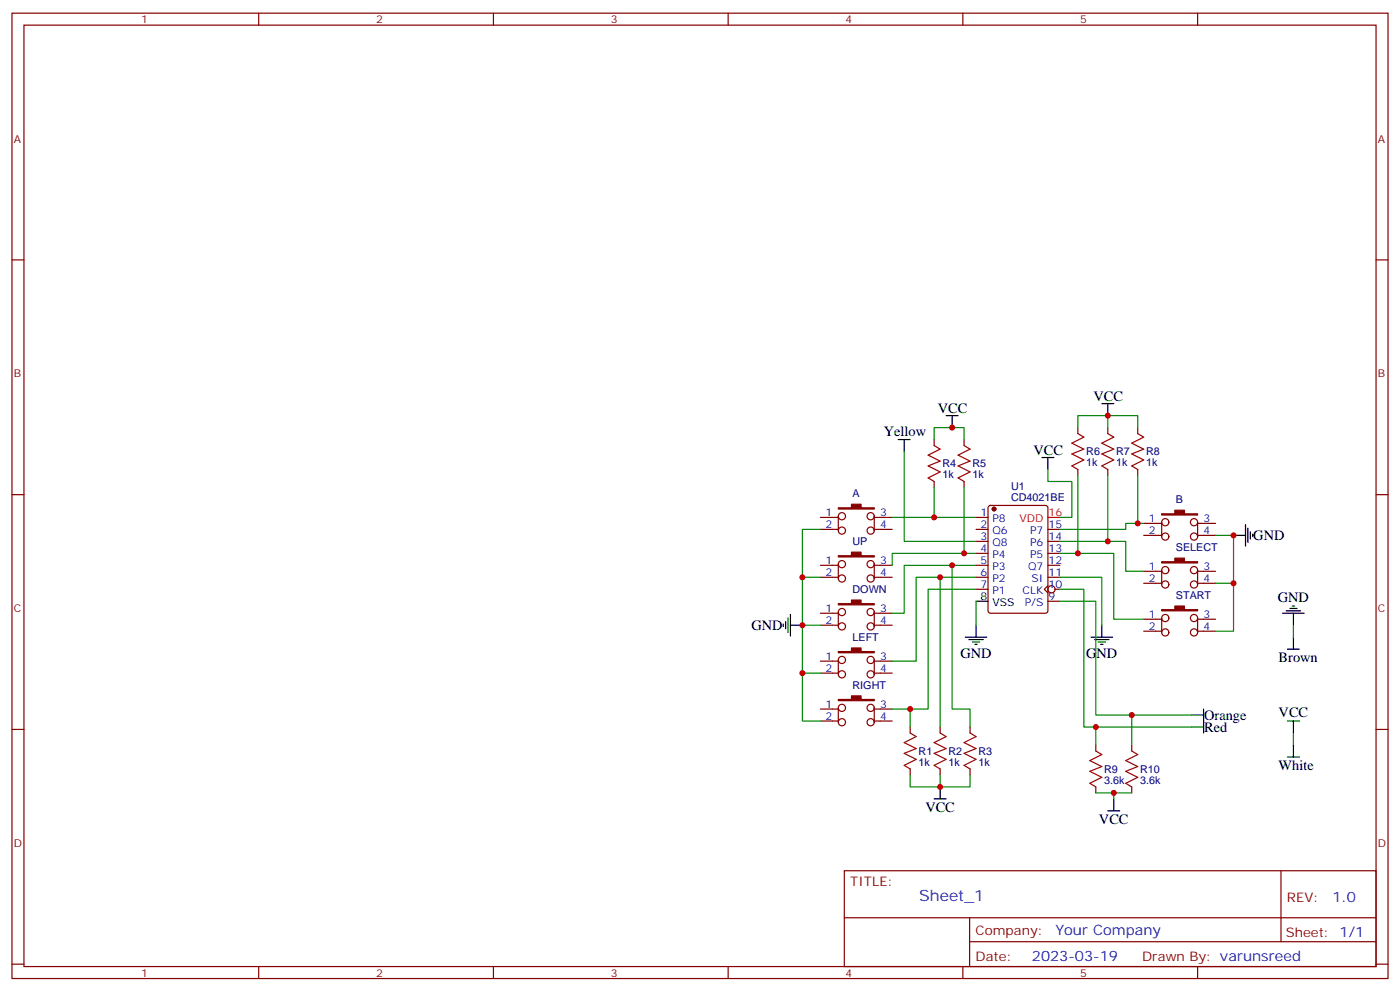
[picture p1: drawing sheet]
<svg xmlns="http://www.w3.org/2000/svg" width="412mm" height="292mm" viewBox="0 0 412 292" stroke-linecap="round" stroke-linejoin="round" font-family="sans-serif">
<g fill="none" stroke="#870000" stroke-width=".35">
<path d="M3.5 3.9h405.4v284.3h-405.4zM7.1 7.4h398.2v277.3h-398.2zM76.2 3.9v3.5M145.3 3.9v3.5M214.5 3.9v3.5M283.6 3.9v3.5M352.8 3.9v3.5M3.5 76.6h3.6M405.3 76.6h3.6M275.2 129.5v1.7M284 129.5v1.7M317.5 125.9v1.8"/>
<path d="M317.5 138.3v1.8M326.3 125.9v1.8M326.3 138.3v1.8M335.1 125.9v1.8M335.1 138.3v1.8M3.5 145.7h3.6M241.7 155.9h5.2M241.7 152.4h5.2M246.9 152v4.3M257.5 155.9h5.3M257.5 152.4h5.3M257.5 152v4.3"/>
<path d="M275.2 141.8v1.8M284 141.8v1.8M287.5 159.5h3.5M287.5 155.9h3.5M287.5 152.4h3.5M291.3 149.1l.4-.2h16.3l.6 .4 .1 30.6-.5 .7h-16.5l-.6-.4-.1-30.6zM308.7 159.5h3.5M308.7 155.9h3.5M336.9 154.2h5.3M336.9 157.7h5.3M342.2 153.8v4.2M352.8 153.8v4.2"/>
<path d="M352.8 154.2h5.3M352.8 157.7h5.3M405.3 145.7h3.6M241.7 170h5.2M241.7 166.5h5.2M246.9 166.2v4.2M257.5 170h5.3M257.5 166.5h5.3M257.5 166.2v4.2M287.5 173.6h3.5M287.5 170h3.5M287.5 166.5h3.5"/>
<path d="M287.5 163h3.5M308.7 172.5l-1.1 1.1 1.1 1M308.7 177.1h3.5M308.7 170h3.5M308.7 166.5h3.5M308.7 163h3.5M310.8 173.6h1.4M336.9 168.3h5.3M336.9 171.8h5.3M342.2 167.9v4.3M352.8 167.9v4.3M352.8 168.3h5.3"/>
<path d="M352.8 171.8h5.3M241.7 194.7h5.2M241.7 198.3h5.2M241.7 180.6h5.2M241.7 184.2h5.2M246.9 180.3v4.2M246.9 194.4v4.2M257.5 194.7h5.3M257.5 198.3h5.3M257.5 180.3v4.2M257.5 194.4v4.2M257.5 180.6h5.3"/>
<path d="M257.5 184.2h5.3M336.9 182.4h5.3M336.9 185.9h5.3M342.2 182v4.3M352.8 182v4.3M352.8 182.4h5.3M352.8 185.9h5.3M3.5 214.8h3.6M241.7 208.8h5.2M241.7 212.4h5.2M246.9 208.5v4.2M257.5 208.5v4.2"/>
<path d="M257.5 208.8h5.3M257.5 212.4h5.3M268.1 214.1v1.8M276.9 214.1v1.8M285.8 214.1v1.8M322.8 219.4v1.8M333.4 219.4v1.8M405.3 214.8h3.6M268.1 226.5v1.7M276.9 226.5v1.7M285.8 226.5v1.7M322.8 231.8v1.7"/>
<path d="M333.4 231.8v1.7M248.7 256.5h156.6v28.2h-156.6zM377.3 256.5v20.9M248.7 270.3h156.5M285.6 277.4h119.6M285.6 270.3v14.1M3.5 284h3.6M76.2 284.7v3.5M145.3 284.7v3.5M214.5 284.7v3.5M283.6 284.7v3.5M352.8 284.7v3.5"/>
<path d="M405.3 284h3.6"/>
<circle cx="248" cy="152" r="1.06"/>
<circle cx="248" cy="156.3" r="1.06"/>
<circle cx="256.5" cy="152" r="1.06"/>
<circle cx="256.5" cy="156.3" r="1.06"/>
<circle cx="343.3" cy="158" r="1.06"/>
<circle cx="343.3" cy="153.8" r="1.06"/>
<circle cx="351.7" cy="158" r="1.06"/>
<circle cx="351.7" cy="153.8" r="1.06"/>
<circle cx="248" cy="166.2" r="1.06"/>
<circle cx="248" cy="170.4" r="1.06"/>
<circle cx="256.5" cy="166.2" r="1.06"/>
<circle cx="256.5" cy="170.4" r="1.06"/>
<circle cx="309.7" cy="173.6" r="1.06"/>
<circle cx="343.3" cy="167.9" r="1.06"/>
<circle cx="343.3" cy="172.2" r="1.06"/>
<circle cx="351.7" cy="167.9" r="1.06"/>
<circle cx="351.7" cy="172.2" r="1.06"/>
<circle cx="248" cy="194.4" r="1.06"/>
<circle cx="248" cy="198.6" r="1.06"/>
<circle cx="248" cy="180.3" r="1.06"/>
<circle cx="248" cy="184.5" r="1.06"/>
<circle cx="256.5" cy="184.5" r="1.06"/>
<circle cx="256.5" cy="194.4" r="1.06"/>
<circle cx="256.5" cy="180.3" r="1.06"/>
<circle cx="256.5" cy="198.6" r="1.06"/>
<circle cx="343.3" cy="182" r="1.06"/>
<circle cx="343.3" cy="186.3" r="1.06"/>
<circle cx="351.7" cy="186.3" r="1.06"/>
<circle cx="351.7" cy="182" r="1.06"/>
<circle cx="248" cy="208.5" r="1.06"/>
<circle cx="248" cy="212.7" r="1.06"/>
<circle cx="256.5" cy="208.5" r="1.06"/>
<circle cx="256.5" cy="212.7" r="1.06"/>
</g>
<path d="M308.7 152.4h3.5" fill="none" stroke="#f00" stroke-width=".35"/>
<g fill="#870000" stroke="#870000" stroke-width=".35">
<path d="M342.2 151.3h3.9v-1h2.8v1h3.9v.4h-10.6z"/>
<path d="M246.9 191.9h3.9v-1h2.8v1h3.9v.4h-10.6z"/>
<path d="M246.9 206h3.9v-1h2.8v1h3.9v.4h-10.6z"/>
<path d="M246.9 149.6h3.9v-1.1h2.8v1.1h3.9v.3h-10.6z"/>
<path d="M246.9 163.7h3.9v-1.1h2.8v1.1h3.9v.3h-10.6z"/>
<path d="M246.9 177.8h3.9v-1.1h2.8v1.1h3.9v.4h-10.6z"/>
<path d="M342.2 179.6h3.9v-1.1h2.8v1.1h3.9v.3h-10.6z"/>
<path d="M342.2 165.5h3.9v-1.1h2.8v1.1h3.9v.3h-10.6z"/>
<circle cx="292.8" cy="149.9" r=".53"/>
</g>
<g fill="none" stroke="#000" stroke-width=".35">
<path d="M324.6 118.9h3.5M326.3 118.9v3.5M264.6 129.5h3.5M266.3 129.5v3.5M278.7 122.4h3.5M280.5 122.4v3.5M306.9 134.8h3.5M308.7 134.8v3.5M363.4 157.7h3.5M366.9 154.5v6.4M367.6 155.6v4.2M368.3 156.6v2.2"/>
<path d="M369 157.3v.7M287.5 177.1h3.5M378.9 179.9h4.2M379.9 179.2h2.2M380.6 178.5h.8M230.7 183.8v.7M231.4 183.1v2.1M232.1 182v4.3M232.8 184.2h3.6M232.8 181v6.3M284.3 187.7h6.4M285.4 188.4h4.2"/>
<path d="M286.5 189.1h2.1M287.2 189.8h.7M287.5 184.2v3.5M321.4 187.7h6.3M322.4 188.4h4.3M323.5 189.1h2.1M324.2 189.8h.7M324.6 184.2v3.5M377.8 180.6h6.4M379.2 191.2h3.6M381 180.6v3.6M381 187.7v3.5"/>
<path d="M351 214.1h3.5M351 210.6h3.5M354.5 208.8v7.1M379.2 212.4h3.6M381 212.4v3.5M381 219.4v3.6M275.2 235.3h3.5M276.9 231.8v3.5M326.3 238.8h3.5M328.1 235.3v3.5M379.2 223h3.6"/>
</g>
<g fill="none" stroke="#008700" stroke-width=".35">
<path d="M266.3 133v26.5h21.2M275.2 129.5v-3.6h8.8v3.6M308.7 138.3v3.5h7v10.6h-3.5M317.5 125.9v-3.5h17.6v3.5M326.3 122.4v3.5M241.7 155.9h-5.3v14.1M262.8 152.4h24.7M275.2 143.6v8.8M284 143.6v19.4M312.2 159.5h19.4v8.8h5.3M317.5 140.1v22.9M326.3 140.1v19.4"/>
<path d="M335.1 140.1v14.1M336.9 154.2h-5.3v1.7h-19.4M358.1 157.7h5.3v14.1h-5.3M241.7 170h-5.3v14.2h5.3M276.9 170v44.1M280.5 166.5v42.3h5.3v5.3M287.5 163h-24.7v3.5M287.5 166.5h-21.2v14.1h-3.5M287.5 170h-17.6v24.7h-7.1M287.5 173.6h-14.1v35.2h-10.6M287.5 177.1v7.1M312.2 163h15.9v19.4h8.8"/>
<path d="M312.2 170h12.4v14.2M312.2 177.1h10.6v33.5h28.2M312.2 173.6h7.1v40.5h31.7M363.4 171.8v14.1h-5.3M236.4 184.2v14.1h5.3M236.4 198.3v14.1h5.3M381 184.2v3.5M268.1 208.8v5.3M322.8 214.1v5.3M333.4 210.6v8.8M381 215.9v3.5M268.1 228.2v3.6h17.7v-3.6"/>
<path d="M276.9 228.2v3.6M322.8 233.5h5.3v1.8M328.1 233.5h5.3"/>
</g>
<path d="M275.2 131.2l1.7 1.1-3.5 1.8 3.5 1.7-3.5 1.4 3.5 1.8-3.5 1.8 1.8 1M284 131.2l1.8 1.1-3.6 1.8 3.6 1.7-3.6 1.4 3.6 1.8-3.6 1.8 1.8 1M317.5 127.7l1.8 1.1-3.6 1.7 3.6 1.8-3.6 1.4 3.6 1.8-3.6 1.7 1.8 1.1M326.3 127.7l1.8 1.1-3.5 1.7 3.5 1.8-3.5 1.4 3.5 1.8-3.5 1.7 1.7 1.1M335.1 127.7l1.8 1.1-3.5 1.7 3.5 1.8-3.5 1.4 3.5 1.8-3.5 1.7 1.7 1.1M268.1 215.9l1.8 1.1-3.6 1.7 3.6 1.8-3.6 1.4 3.6 1.8-3.6 1.7 1.8 1.1M276.9 215.9l1.8 1.1-3.5 1.7 3.5 1.8-3.5 1.4 3.5 1.8-3.5 1.7 1.7 1.1M285.8 215.9l1.7 1.1-3.5 1.7 3.5 1.8-3.5 1.4 3.5 1.8-3.5 1.7 1.8 1.1M322.8 221.2l1.8 1.1-3.6 1.7 3.6 1.8-3.6 1.4 3.6 1.8-3.6 1.7 1.8 1.1M333.4 221.2l1.7 1.1-3.5 1.7 3.5 1.8-3.5 1.4 3.5 1.8-3.5 1.7 1.8 1.1" fill="none" stroke="#a10000" stroke-width=".35"/>
<g fill="#c00">
<circle cx="268.1" cy="208.8" r=".88"/>
<circle cx="276.9" cy="170" r=".88"/>
<circle cx="280.5" cy="166.5" r=".88"/>
<circle cx="284" cy="163" r=".88"/>
<circle cx="275.2" cy="152.4" r=".88"/>
<circle cx="317.5" cy="163" r=".88"/>
<circle cx="326.3" cy="159.5" r=".88"/>
<circle cx="335.1" cy="154.2" r=".88"/>
<circle cx="326.3" cy="122.4" r=".88"/>
<circle cx="276.9" cy="231.8" r=".88"/>
<circle cx="280.5" cy="125.9" r=".88"/>
<circle cx="328.1" cy="233.5" r=".88"/>
<circle cx="333.4" cy="210.6" r=".88"/>
<circle cx="322.8" cy="214.1" r=".88"/>
<circle cx="236.4" cy="184.1" r=".88"/>
<circle cx="236.4" cy="170" r=".88"/>
<circle cx="236.4" cy="198.3" r=".88"/>
<circle cx="363.4" cy="157.7" r=".88"/>
<circle cx="363.4" cy="171.8" r=".88"/>
</g>
<text font-size="4.6" fill="#00f" x="270.8" y="265.5">Sheet_1</text>
<g font-size="4.2">
<text x="322.1" y="118.2">VCC</text>
<text x="276.2" y="121.7">VCC</text>
<text x="260.3" y="128.4">Yellow</text>
<text x="304.4" y="134.1">VCC</text>
<text x="369.2" y="159.1">GND</text>
<text x="376.4" y="177.4">GND</text>
<text x="221.4" y="185.6">GND</text>
<text x="282.9" y="193.7">GND</text>
<text x="320" y="193.7">GND</text>
<text x="376.6" y="195.1">Brown</text>
<text x="354.7" y="215.6">Red</text>
<text x="354.7" y="212">Orange</text>
<text x="376.6" y="211.3">VCC</text>
<text x="376.6" y="226.9">White</text>
<text x="272.6" y="239.2">VCC</text>
<text x="323.7" y="242.8">VCC</text>
</g>
<g font-size="4.2" fill="#00f">
<text x="392.5" y="265.7">1.0</text>
<text x="310.9" y="275.3">Your Company</text>
<text x="304" y="283.1">2023-03-19</text>
</g>
<g font-size="3.9" fill="#800">
<text x="250.5" y="261.1">TITLE:</text>
<text x="379.1" y="265.7">REV:</text>
<text x="287.4" y="275.3">Company:</text>
<text x="378.7" y="275.9">Sheet: 1/1</text>
<text x="287.4" y="282.9">Date:</text>
<text x="336.4" y="283">Drawn By: varunsreed</text>
</g>
<g font-size="3.2" fill="#800">
<text x="41.6" y="6.9">1</text>
<text x="110.8" y="6.9">2</text>
<text x="179.9" y="6.9">3</text>
<text x="249.1" y="6.9">4</text>
<text x="318.2" y="6.9">5</text>
<text x="4.1" y="42">A</text>
<text x="405.9" y="42">A</text>
<text x="4.1" y="111.1">B</text>
<text x="405.9" y="111.1">B</text>
<text x="4.1" y="180.3">C</text>
<text x="405.9" y="180.3">C</text>
<text x="4.1" y="249.4">D</text>
<text x="405.9" y="249.4">D</text>
<text x="41.6" y="287.7">1</text>
<text x="110.8" y="287.7">2</text>
<text x="179.9" y="287.7">3</text>
<text x="249.1" y="287.7">4</text>
<text x="318.2" y="287.7">5</text>
</g>
<g font-size="3.2" fill="#000080">
<text x="277.6" y="137.7">R4</text>
<text x="286.5" y="137.7">R5</text>
<text x="320" y="137.3">1k</text>
<text x="320" y="134.1">R6</text>
<text x="328.8" y="137.3">1k</text>
<text x="328.8" y="134.1">R7</text>
<text x="337.6" y="137.3">1k</text>
<text x="337.6" y="134.1">R8</text>
<text x="277.6" y="140.9">1k</text>
<text x="286.5" y="140.9">1k</text>
<text x="251.1" y="146.5">A</text>
<text x="297.8" y="147.6">CD4021BE</text>
<text x="297.8" y="144.5">U1</text>
<text x="346.4" y="148.3">B</text>
<text x="251.1" y="160.6">UP</text>
<text x="346.4" y="162.4">SELECT</text>
<text x="251.1" y="174.7">DOWN</text>
<text x="346.4" y="176.5">START</text>
<text x="251.1" y="188.8">LEFT</text>
<text x="251.1" y="202.9">RIGHT</text>
<text x="270.6" y="225.5">1k</text>
<text x="270.6" y="222.3">R1</text>
<text x="279.4" y="225.5">1k</text>
<text x="279.4" y="222.3">R2</text>
<text x="288.2" y="225.5">1k</text>
<text x="288.2" y="222.3">R3</text>
<text x="325.3" y="227.6">R9</text>
<text x="335.8" y="227.6">R10</text>
<text x="325.3" y="230.8">3.6k</text>
<text x="335.8" y="230.8">3.6k</text>
</g>
<g font-size="3.2" fill="#00f">
<text x="243.2" y="152">1</text>
<text x="243.2" y="155.6">2</text>
<text x="259.3" y="152">3</text>
<text x="259.3" y="155.6">4</text>
<text x="288.8" y="152">1</text>
<text x="288.8" y="155.6">2</text>
<text x="292.3" y="153.8">P8</text>
<text x="308.9" y="155.6">15</text>
<text x="338.4" y="153.8">1</text>
<text x="354.5" y="153.8">3</text>
<text x="288.8" y="159.1">3</text>
<text x="292.3" y="157.3">Q6</text>
<text x="292.3" y="160.9">Q8</text>
<text x="303.4" y="160.9">P6</text>
<text x="303.4" y="157.3">P7</text>
<text x="308.9" y="159.1">14</text>
<text x="338.4" y="157.3">2</text>
<text x="354.5" y="157.3">4</text>
<text x="243.2" y="166.2">1</text>
<text x="259.3" y="166.2">3</text>
<text x="288.8" y="162.6">4</text>
<text x="288.8" y="166.2">5</text>
<text x="292.3" y="164.4">P4</text>
<text x="292.3" y="167.9">P3</text>
<text x="302.9" y="167.9">Q7</text>
<text x="303.4" y="164.4">P5</text>
<text x="308.9" y="166.2">12</text>
<text x="308.9" y="162.6">13</text>
<text x="338.4" y="167.9">1</text>
<text x="354.5" y="167.9">3</text>
<text x="243.2" y="169.7">2</text>
<text x="259.3" y="169.7">4</text>
<text x="288.8" y="169.7">6</text>
<text x="288.8" y="173.2">7</text>
<text x="292.3" y="171.5">P2</text>
<text x="303.9" y="171.5">SI</text>
<text x="308.9" y="173.2">10</text>
<text x="308.9" y="169.7">11</text>
<text x="338.4" y="171.5">2</text>
<text x="354.5" y="171.5">4</text>
<text x="292.3" y="175">P1</text>
<text x="301.2" y="175">CLK</text>
<text x="301.9" y="178.5">P/S</text>
<text x="308.9" y="176.7">9</text>
<text x="243.2" y="180.3">1</text>
<text x="243.2" y="183.8">2</text>
<text x="259.3" y="180.3">3</text>
<text x="259.3" y="183.8">4</text>
<text x="338.4" y="182">1</text>
<text x="338.4" y="185.6">2</text>
<text x="354.5" y="182">3</text>
<text x="354.5" y="185.6">4</text>
<text x="243.2" y="194.4">1</text>
<text x="243.2" y="197.9">2</text>
<text x="259.3" y="194.4">3</text>
<text x="259.3" y="197.9">4</text>
<text x="243.2" y="208.5">1</text>
<text x="259.3" y="208.5">3</text>
<text x="243.2" y="212">2</text>
<text x="259.3" y="212">4</text>
</g>
<g font-size="3.2" fill="#f00">
<text x="300.3" y="153.8">VDD</text>
<text x="308.9" y="152">16</text>
</g>
<g font-size="3.2">
<text x="288.8" y="176.7">8</text>
<text x="292.3" y="178.5">VSS</text>
</g>
</svg>
